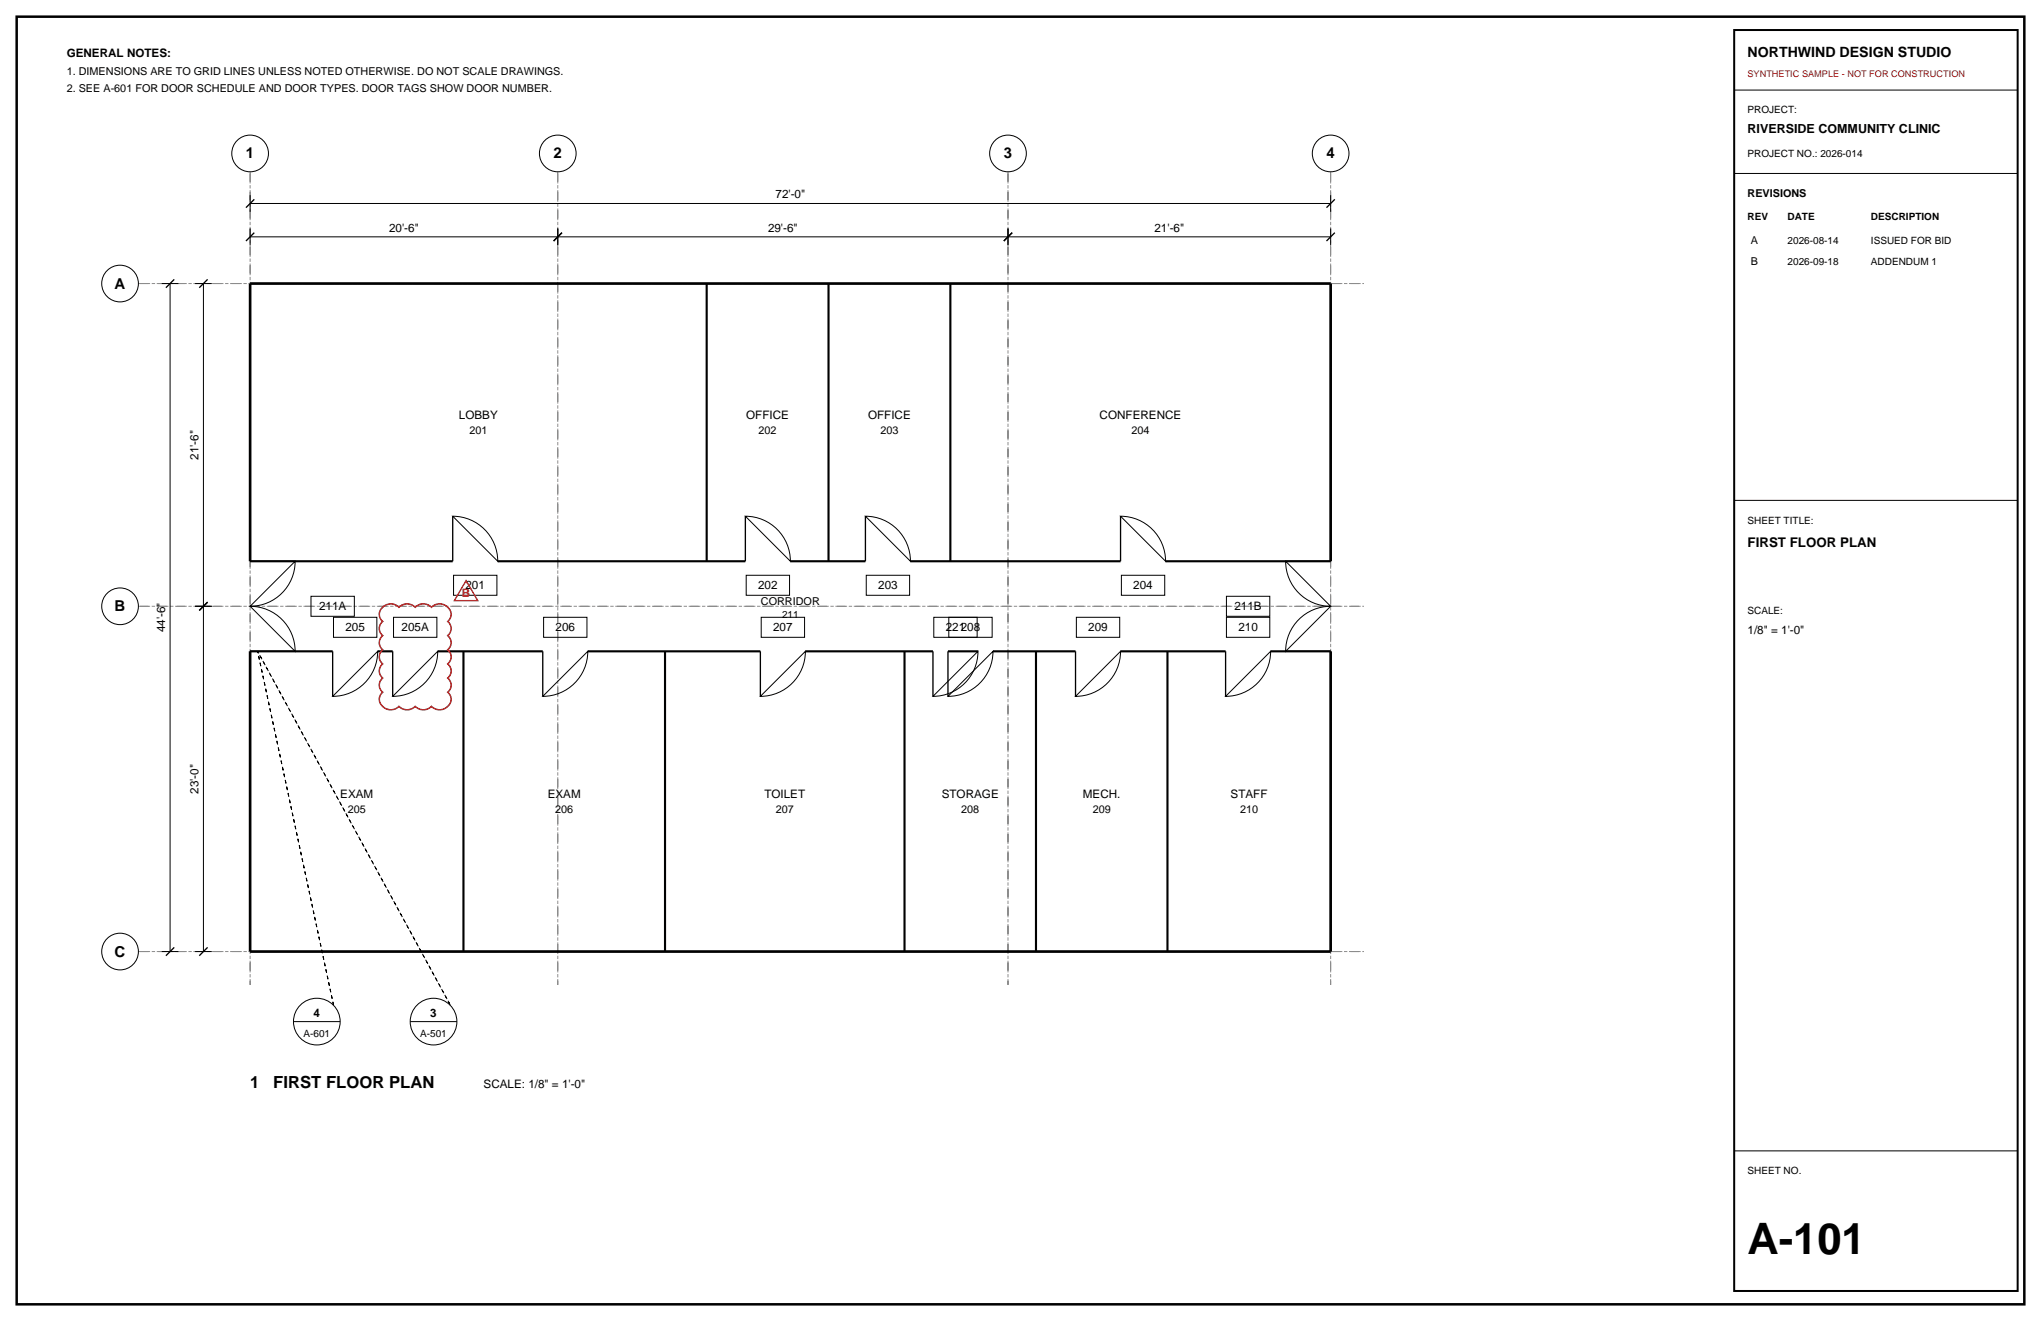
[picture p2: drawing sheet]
<svg xmlns="http://www.w3.org/2000/svg" width="432mm" height="279mm" viewBox="0 0 432 279" stroke-linecap="round" stroke-linejoin="round" font-family="sans-serif">
<path d="M3.5 3.5h424.8v272.4h-424.8z" fill="none" stroke="#000" stroke-width=".53"/>
<path d="M52.9 36.3v172zM118 36.3v172zM213.3 36.3v172zM281.5 36.3v172zM29.3 60h259.3zM29.3 128.2h259.3zM29.3 201.3h259.3z" fill="none" stroke="#8c8c8c" stroke-width=".21" stroke-dasharray="2.1 .7 .4 .7" stroke-linecap="butt"/>
<g fill="none" stroke="#000" stroke-width=".21">
<path d="M366.9 19.1h60zM366.9 36.7h60zM34.2 60h3.5zM36 60v141.3zM41.3 60h3.5zM43 60v68.2zM52.9 50.1h65.1zM52.9 48.3v3.6zM52.9 43h228.6zM52.9 41.3v3.5zM118 48.3v3.6zM118 50.1h95.3z"/>
<path d="M213.3 48.3v3.6zM213.3 50.1h68.2zM281.5 48.3v3.6zM281.5 41.3v3.5zM62.4 118.7a9.5 9.5 0 0 1-9.5 9.5zM95.8 109.2a9.5 9.5 0 0 1 9.5 9.5zM157.7 109.2a9.5 9.5 0 0 1 9.5 9.5zM183.1 109.2a9.5 9.5 0 0 1 9.5 9.5zM237.1 109.2a9.5 9.5 0 0 1 9.5 9.5zM272 118.7l9.5 9.5a9.5 9.5 0 0 1-9.5-9.5zM366.9 105.8h60zM41.3 128.2h3.5z"/>
<path d="M43 128.2v73.1zM52.9 128.2a9.5 9.5 0 0 1 9.5 9.6zM65.8 126.1h9.2v4.3h-9.2zM70.6 130.6h9.1v4.2h-9.1zM83.3 130.6h9.1v4.2h-9.1zM92.6 137.8a9.5 9.5 0 0 1-9.5 9.5zM96 121.7h9.1v4.2h-9.1zM115 130.6h9.2v4.2h-9.2zM157.9 121.7h9.1v4.2h-9.1zM161 130.6h9.2v4.2h-9.2zM170.4 137.8a9.5 9.5 0 0 1-9.5 9.5zM183.3 121.7h9.1v4.2h-9.1z"/>
<path d="M197.6 130.6h9.1v4.2h-9.1zM200.7 130.6h9.2v4.2h-9.2zM206.9 137.8a9.5 9.5 0 0 1-9.5 9.5zM210.1 137.8a9.5 9.5 0 0 1-9.5 9.5zM227.7 130.6h9.2v4.2h-9.2zM237.1 137.8a9.5 9.5 0 0 1-9.6 9.5zM237.2 121.7h9.2v4.2h-9.2zM259.5 130.6h9.1v4.2h-9.1zM259.5 126.1h9.1v4.3h-9.1zM274.4 131.4a9.5 9.5 0 0 1 7.1-3.2l-9.5 9.6a9.5 9.5 0 0 1 2.4-6.4zM70.4 147.3l9.5-9.5a9.5 9.5 0 0 1-9.5 9.5zM114.8 147.3l9.6-9.5a9.5 9.5 0 0 1-9.6 9.5z"/>
<path d="M259.3 147.3l9.5-9.5a9.5 9.5 0 0 1-9.5 9.5zM34.2 201.3h3.5zM41.3 201.3h3.5zM62.1 216.1h9.9zM86.8 216.1h9.9zM366.9 243.4h60z"/>
<circle cx="52.9" cy="32.5" r="3.9"/>
<circle cx="118" cy="32.5" r="3.9"/>
<circle cx="213.3" cy="32.5" r="3.9"/>
<circle cx="281.5" cy="32.5" r="3.9"/>
<circle cx="25.4" cy="60" r="3.9"/>
<circle cx="25.4" cy="128.2" r="3.9"/>
<circle cx="25.4" cy="201.3" r="3.9"/>
<circle cx="67" cy="216.1" r="4.9"/>
<circle cx="91.7" cy="216.1" r="4.9"/>
</g>
<g fill="none" stroke="#000" stroke-width=".28">
<path d="M52 51l1.8-1.8zM52 43.9l1.8-1.7zM117.1 51l1.8-1.8zM212.4 51l1.7-1.8zM280.6 51l1.8-1.8zM280.6 43.9l1.8-1.7zM35.1 60.9l1.8-1.8zM42.2 60.9l1.7-1.8zM52.9 118.7h9.5zM95.8 109.2v9.5zM157.7 109.2v9.5zM183.1 109.2v9.5z"/>
<path d="M237.1 109.2v9.5zM272 118.7h9.5zM42.2 129.1l1.7-1.7zM52.9 137.8h9.5zM70.4 137.8v9.5zM83.1 137.8v9.5zM114.8 137.8v9.5zM160.9 137.8v9.5zM197.4 137.8v9.5zM200.6 137.8v9.5zM227.5 137.8v9.5zM259.3 137.8v9.5z"/>
<path d="M272 137.8h9.5zM35.1 202.1l1.8-1.7zM42.2 202.1l1.7-1.7z"/>
</g>
<path d="M52.9 60h228.6zM52.9 60v58.7zM281.5 60v58.7zM52.9 137.8v63.5zM281.5 137.8v63.5zM52.9 201.3h228.6z" fill="none" stroke="#000" stroke-width=".56"/>
<g fill="none" stroke="#000" stroke-width=".45">
<path d="M149.5 60v58.7zM175.3 60v58.7zM201.1 60v58.7zM52.9 118.7h42.9zM105.3 118.7h52.4zM167.2 118.7h15.9zM192.6 118.7h44.5zM246.6 118.7h34.9zM52.9 137.8h17.5zM79.9 137.8h3.2zM92.6 137.8h22.2zM98.1 137.8v63.5z"/>
<path d="M124.4 137.8h36.5zM140.7 137.8v63.5zM170.4 137.8h27zM191.4 137.8v63.5zM200.6 137.8h6.3zM210.1 137.8h17.4zM219.2 137.8v63.5zM237.1 137.8h22.2zM247 137.8v63.5zM268.8 137.8h12.7z"/>
</g>
<path d="M54.5 137.8l16.1 74.7zM54.5 137.8l40.7 74.7z" fill="none" stroke="#000" stroke-width=".21" stroke-dasharray=".7 .7" stroke-linecap="butt"/>
<path d="M366.9 6.4h60v266.6h-60z" fill="none" stroke="#000" stroke-width=".42"/>
<path d="M81 128.4a2.41 2.41 0 0 1 3.4 0 2.41 2.41 0 0 1 3.4 0 2.41 2.41 0 0 1 3.5 0 2.39 2.39 0 0 1 2.8-.4 2.39 2.39 0 0 1 1.3 2.5l-.7 .9a1.91 1.91 0 0 1 0 3 1.91 1.91 0 0 1 0 3 1.91 1.91 0 0 1 0 3 1.91 1.91 0 0 1 0 3 1.91 1.91 0 0 1 0 3 2.23 2.23 0 0 1 .3 2.8 2.23 2.23 0 0 1-2.8 .8l-.9-.6a2.41 2.41 0 0 1-3.5 0 2.41 2.41 0 0 1-3.4 0 2.39 2.39 0 0 1-2.8 .5 2.39 2.39 0 0 1-1.3-2.5l.7-1a1.91 1.91 0 0 1 0-3 1.91 1.91 0 0 1 0-3 1.91 1.91 0 0 1 0-3 1.91 1.91 0 0 1 0-3 1.91 1.91 0 0 1 0-3 1.91 1.91 0 0 1 0-3z" fill="none" stroke="#d90d0d" stroke-width=".32"/>
<path d="M98.6 122.8l2.5 4.2h-5z" fill="none" stroke="#d90d0d" stroke-width=".28"/>
<text font-size="9.2" x="369.7" y="265.3">A-101</text>
<g font-size="3.5">
<text x="52.9" y="230.2">1</text>
<text x="57.8" y="230.2">FIRST FLOOR PLAN</text>
</g>
<g font-size="3.2">
<text x="52" y="33.5">1</text>
<text x="117.1" y="33.5">2</text>
<text x="212.4" y="33.5">3</text>
<text x="280.6" y="33.5">4</text>
<text x="24.3" y="61">A</text>
<text x="24.3" y="129.3">B</text>
<text x="24.3" y="202.3">C</text>
</g>
<text font-size="3" x="369.7" y="12">NORTHWIND DESIGN STUDIO</text>
<text font-size="2.8" x="369.7" y="115.7">FIRST FLOOR PLAN</text>
<text font-size="2.6" x="369.7" y="28.2">RIVERSIDE COMMUNITY CLINIC</text>
<g font-size="2.5">
<text x="14.1" y="12">GENERAL NOTES:</text>
<text x="164.1" y="42">72'-0&quot;</text>
<text x="82.3" y="49">20'-6&quot;</text>
<text x="162.5" y="49">29'-6&quot;</text>
<text x="244.2" y="49">21'-6&quot;</text>
<text x="97.1" y="88.6">LOBBY</text>
<text x="157.9" y="88.6">OFFICE</text>
<text x="183.6" y="88.6">OFFICE</text>
<text x="232.6" y="88.6">CONFERENCE</text>
<text x="42" y="97.2" transform="rotate(-90 42 97.2)">21'-6&quot;</text>
<text x="98.5" y="124.7">201</text>
<text x="160.4" y="124.7">202</text>
<text x="185.8" y="124.7">203</text>
<text x="239.8" y="124.7">204</text>
<text x="67.5" y="129.1">211A</text>
<text x="261.2" y="129.1">211B</text>
<text x="34.9" y="133.8" transform="rotate(-90 34.9 133.8)">44'-6&quot;</text>
<text x="73.1" y="133.6">205</text>
<text x="85" y="133.6">205A</text>
<text x="117.5" y="133.6">206</text>
<text x="163.6" y="133.6">207</text>
<text x="200.1" y="133.6">221208</text>
<text x="230.2" y="133.6">209</text>
<text x="262" y="133.6">210</text>
<text x="369.7" y="134.1">1/8&quot; = 1'-0&quot;</text>
<text x="42" y="167.9" transform="rotate(-90 42 167.9)">23'-0&quot;</text>
<text x="72" y="168.8">EXAM</text>
<text x="115.9" y="168.8">EXAM</text>
<text x="161.7" y="168.8">TOILET</text>
<text x="199.2" y="168.8">STORAGE</text>
<text x="229.1" y="168.8">MECH.</text>
<text x="260.3" y="168.8">STAFF</text>
<text x="66.3" y="215">4</text>
<text x="91" y="215">3</text>
<text x="102.3" y="230.2">SCALE: 1/8&quot; = 1'-0&quot;</text>
</g>
<text font-size="2.5" fill="#d90d0d" x="97.7" y="126.3">B</text>
<g font-size="2.3">
<text x="14.1" y="15.9">1. DIMENSIONS ARE TO GRID LINES UNLESS NOTED OTHERWISE. DO NOT SCALE DRAWINGS.</text>
<text x="14.1" y="19.4">2. SEE A-601 FOR DOOR SCHEDULE AND DOOR TYPES. DOOR TAGS SHOW DOOR NUMBER.</text>
<text x="369.7" y="41.6">REVISIONS</text>
<text x="370.4" y="51.5">A</text>
<text x="370.4" y="56.1">B</text>
<text x="99.3" y="91.8">201</text>
<text x="160.5" y="91.8">202</text>
<text x="186.3" y="91.8">203</text>
<text x="239.4" y="91.8">204</text>
<text x="161" y="127.9">CORRIDOR</text>
<text x="73.6" y="172">205</text>
<text x="117.5" y="172">206</text>
<text x="164.1" y="172">207</text>
<text x="203.4" y="172">208</text>
<text x="231.2" y="172">209</text>
<text x="262.3" y="172">210</text>
</g>
<g font-size="2.1">
<text x="369.7" y="24">PROJECT:</text>
<text x="369.7" y="33.2">PROJECT NO.: 2026-014</text>
<text x="369.7" y="46.6">REV</text>
<text x="378.2" y="46.6">DATE</text>
<text x="395.8" y="46.6">DESCRIPTION</text>
<text x="378.2" y="51.5">2026-08-14</text>
<text x="395.8" y="51.5">ISSUED FOR BID</text>
<text x="378.2" y="56.1">2026-09-18</text>
<text x="395.8" y="56.1">ADDENDUM 1</text>
<text x="369.7" y="110.8">SHEET TITLE:</text>
<text x="165.5" y="130.7">211</text>
<text x="369.7" y="129.8">SCALE:</text>
<text x="64.2" y="219.3">A-601</text>
<text x="88.9" y="219.3">A-501</text>
<text x="369.7" y="248.4">SHEET NO.</text>
</g>
<text font-size="1.9" fill="#d90d0d" x="369.7" y="16.2">SYNTHETIC SAMPLE - NOT FOR CONSTRUCTION</text>
</svg>
